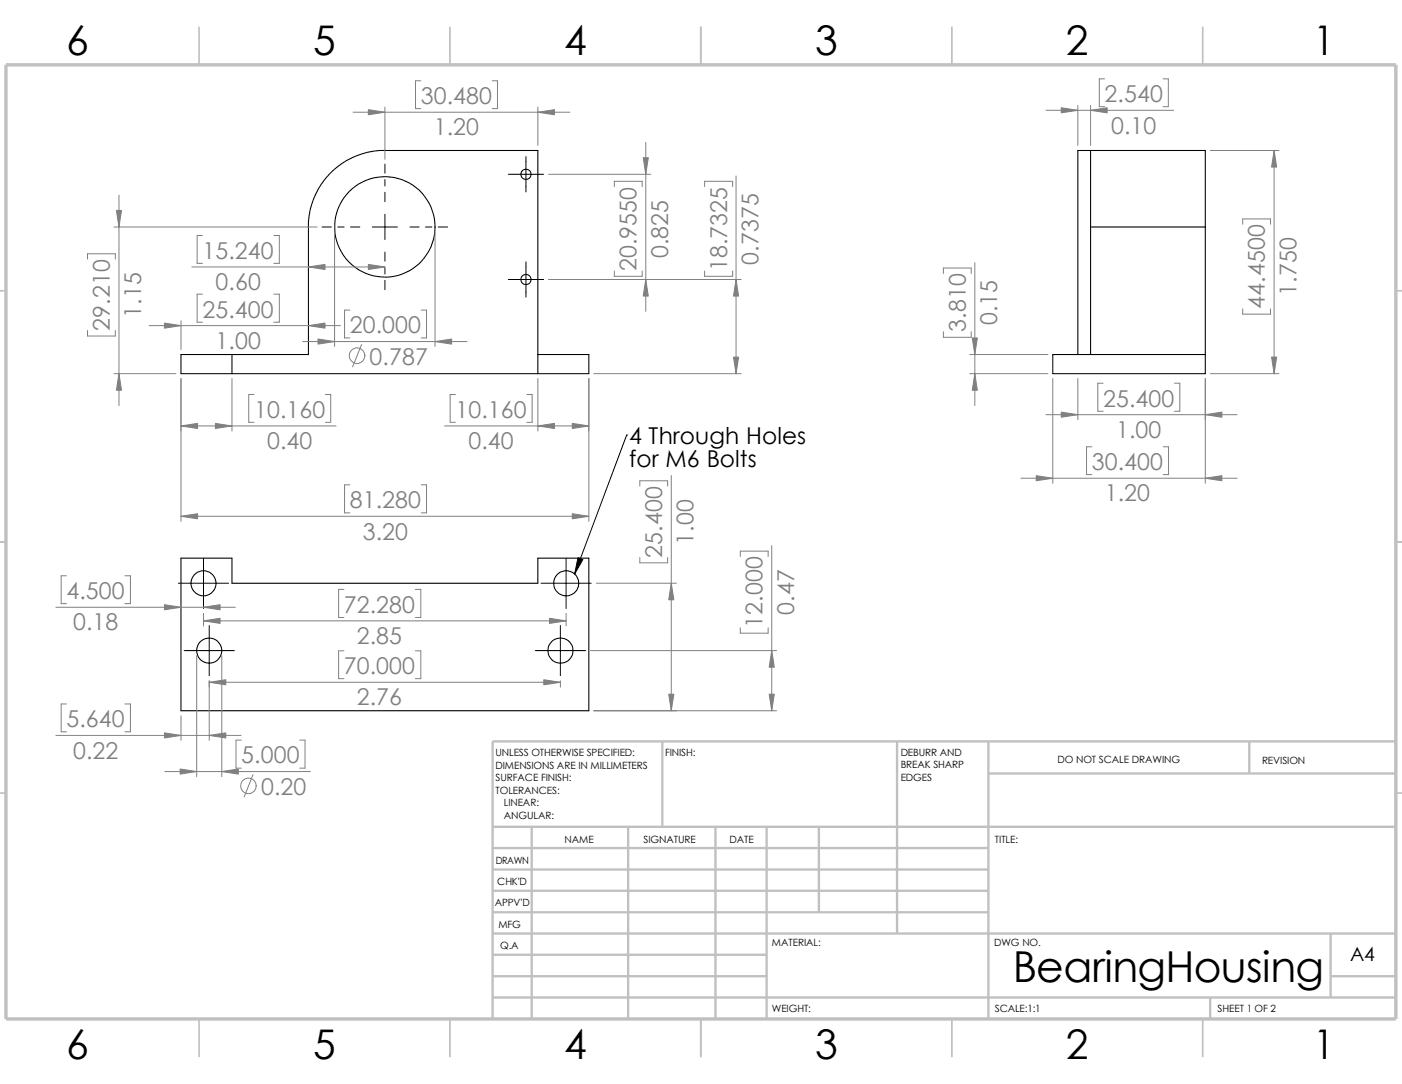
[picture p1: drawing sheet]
<svg xmlns="http://www.w3.org/2000/svg" width="279mm" height="216mm" viewBox="0 0 279 216" stroke-linecap="round" stroke-linejoin="round" font-family="sans-serif">
<g fill="none" stroke="#c0c0c0" stroke-width=".34">
<path d="M39.7 5.4v7.5M89.7 5.4v7.5M139.7 5.4v7.5M189.7 5.4v7.5M239.7 5.4v7.5M-.1 57.9h1.3M278.2 57.9h1.2M-.1 107.9h1.3M278.2 107.9h1.2M-.1 157.9h1.3M278.2 157.9h1.2M39.7 202.9v7.5"/>
<path d="M89.7 202.9v7.5M139.7 202.9v7.5M189.7 202.9v7.5M239.7 202.9v7.5"/>
</g>
<g fill="none" stroke="#c0c0c0" stroke-width=".47">
<path d="M132 147.7v17M178.8 147.7v38.2M197 154.1h81.2M197 147.7v55.2M249 147.7v6.4M278.2 147.7h-180v55.2M98.2 177.4h98.8M98.2 173.2h98.8M98.2 168.9h98.8M98.2 164.7h180M106 164.7v38.2M125.2 164.7v38.2"/>
<path d="M142.6 164.7v38.2M152.8 164.7v38.2M163.2 164.7v17M98.2 194.4h54.6M98.2 185.9h180M98.2 190.2h54.6M98.2 198.7h180M98.2 181.7h98.8M241.2 198.7v4.2M265.2 194.4h13M265.2 185.9v12.8"/>
</g>
<path d="M1.2 12.9h277v190h-277z" fill="none" stroke="#c0c0c0" stroke-width=".68" stroke-linecap="butt"/>
<g fill="none" stroke="#000" stroke-width=".21">
<path d="M217.3 30v40.6M61.4 45.2l.2-2.2 .5-2.4 1.4-3.1 .9-1.4 1.9-2.1 1.9-1.5 2.3-1.3 1.6-.6 1.6-.4 1.9-.2h31.6v44.4M61.5 45.2v25.4h-25.4v3.8h81.2v-3.8h-10.1M217.3 45.2h22.9M240.2 45.2v-15.2h-25.4v40.6M240.2 45.2v29.2h-30.4v-3.8h30.4M46.2 70.6v3.8M36.1 111.2h10.1v5h61v-5h10.1v30.4h-81.2z"/>
<circle cx="104.8" cy="34.7" r="1.02"/>
<circle cx="76.7" cy="45.2" r="10"/>
<circle cx="104.8" cy="55.7" r="1.02"/>
<circle cx="40.6" cy="116.2" r="2.49"/>
<circle cx="112.8" cy="116.2" r="2.49"/>
<circle cx="41.7" cy="129.6" r="2.5"/>
<circle cx="111.7" cy="129.6" r="2.5"/>
</g>
<g fill="none" stroke="#000" stroke-width=".2">
<path d="M76.7 32.7v1.8M76.7 35.8v1.2M76.7 38.3v1.9M101.3 34.7h7M104.8 31.2v7M64.2 45.2h1.8M67.3 45.2h1.3M69.8 45.2h1.9M74.2 45.2h5M76.7 42.7v5M76.7 50.2v1.8M76.7 53.3v1.3"/>
<path d="M76.7 55.8v1.9M81.7 45.2h1.8M84.8 45.2h1.3M87.3 45.2h1.9M101.3 55.7h7M104.8 52.2v7M124.9 86.7h.1M124.9 86.7l-10.4 27.6M35.6 116.2h10M40.6 111.2v10M107.8 116.2h10M112.8 111.2v10"/>
<path d="M36.7 129.6h10M41.7 124.6v10M106.7 129.6h10M111.7 124.6v10"/>
</g>
<g fill="none" stroke="#808080" stroke-width=".2">
<path d="M83.9 16.1h-1.1v5.5h1.1M98.1 16.1h1v5.5h-1M220.1 15.7h-1v5.6h1M231.8 15.7h1v5.6h-1M23.7 38.9v41.9M70.4 22.4h43.1M76.7 21.3v10.4M107.2 21.3v7.7M109.3 34.7h20.4M122.4 37.2v-1.1h5.6v1.1M128.7 28.4v33.6M140.4 37.2v-1.1h5.6v1.1"/>
<path d="M146.7 35.1v39.3M208.4 22h25.5M214.8 21v8M217.3 21v8M241.2 30h13.7M253.9 30v44.4M17.4 51.6v-1.1h5.6v1.1M22.7 45.2h40.5M38.2 53.2h38.5M40.3 46.9h-1v5.6h1M40.3 58.6h-1v5.6h1M54.6 46.9h1.1v5.6h-1.1"/>
<path d="M54.6 58.6h1.1v5.6h-1.1M66.7 46.2v22.8M86.7 46.2v22.8M109.3 55.7h38.4M122.4 54v1h5.6v-1M140.4 54v1h5.6v-1M188 54.5v-1.1h5.5v1.1M194.3 52.3v28.5M247.6 44.7v-1.1h5.6v1.1M17.4 65.8v1.1h5.6v-1.1M22.7 74.4h12.4M29.7 64.9h38.1"/>
<path d="M36.1 63.9v5.7M36.1 75.4v28.4M46.2 75.4v10.5M50.6 78.6h-1v5.5h1M60.3 68h32.7M64.9 78.6h1v5.5h-1M69.7 61.8h-1v5.5h1M72.1 68.6l-1.8 4.5M83.9 61.8h1.1v5.5h-1.1M90.8 78.6h-1.1v5.5h1.1M105 78.6h1v5.5h-1M107.2 75.4v10.5"/>
<path d="M117.3 75.4v28.4M118.3 74.4h29.4M188 66.1v1.1h5.5v-1.1M193.3 74.4h15.5M193.3 70.6h15.5M209.8 75.4v20.9M214.8 75.4v8.2M219.8 76.3h-1v5.6h1M234.1 76.3h1v5.6h-1M240.2 75.4v20.9M241.2 74.4h13.7M247.6 61.5v1.1h5.6v-1.1"/>
<path d="M36.1 84.8h30.9M69.7 96.6h-1v5.6h1M83.9 96.6h1.1v5.6h-1.1M88.6 84.8h28.7M127.5 96.8v-1h5.6v1M133.8 94.7v46.9M203.5 95.2h43M208.4 82.6h38.1M217.6 89h-1.1v5.5h1.1M231.8 89h1.1v5.5h-1.1M13.3 114.7h-1.1v5.5h1.1M24.9 114.7h1.1v5.5h-1.1"/>
<path d="M36.1 102.8h81.2M68.5 117.4h-1v5.6h1M82.8 117.4h1.1v5.6h-1.1M118.8 116.2h16M127.5 111v1.1h5.6v-1.1M147.5 110.8v-1h5.6v1M153.8 108.7v32.9M11.1 120.9h35.8M39.2 130.6v24.1M40.6 123.7h72.2M40.6 122.2v2.5M41.7 135.6v11.8"/>
<path d="M41.7 135.9h70M44.2 130.6v24.1M68.5 129.6h-1v5.6h1M82.8 129.6h1.1v5.6h-1.1M111.7 135.6v1.3M112.8 122.2v2.5M117.7 129.6h37.1M147.5 125.1v1h5.6v-1M11.1 146.5h36.9M13.3 140.2h-1.1v5.6h1.1M24.9 140.2h1.1v5.6h-1.1M32.9 153.7h28.9"/>
<path d="M36.1 142.6v4.8M48.1 147.4h-1.1v5.6h1.1M50.4 154.3l-1.8 4.4M59.7 147.4h1.1v5.6h-1.1M118.3 141.6h36.5"/>
<circle cx="71.2" cy="70.8" r="1.56"/>
<circle cx="49.5" cy="156.5" r="1.55"/>
</g>
<g fill="#808080" stroke="#808080" stroke-width=".2">
<path d="M73.4 21.8l3.3 .6-3.3 .5z"/>
<path d="M107.2 22.4l3.3-.6v1.1z"/>
<path d="M86.7 68l3.3-.5v1z"/>
<path d="M63.4 67.5l3.3 .5-3.3 .5z"/>
<path d="M128.7 55.7l.5 3.3h-1z"/>
<path d="M128.2 31.4h1l-.5 3.3z"/>
<path d="M107.2 84.8l3.3-.5v1z"/>
<path d="M114 84.3l3.3 .5-3.3 .5z"/>
<path d="M32.8 64.3l3.3 .6-3.3 .5z"/>
<path d="M61.5 64.9l3.3-.6v1.1z"/>
<path d="M36.1 102.8l3.3-.5v1z"/>
<path d="M114 102.3l3.3 .5-3.3 .5z"/>
<path d="M36.1 84.8l3.3-.5v1z"/>
<path d="M42.9 84.3l3.3 .5-3.3 .5z"/>
<path d="M23.7 74.4l.5 3.3h-1z"/>
<path d="M23.2 41.9h1l-.5 3.3z"/>
<path d="M61.5 53.2l3.3-.5v1z"/>
<path d="M73.4 52.7l3.3 .5-3.3 .5z"/>
<path d="M146.7 55.7l.5 3.3h-1z"/>
<path d="M146.2 71.1h1l-.5 3.3z"/>
<path d="M108.4 135.4l3.3 .5-3.3 .5z"/>
<path d="M41.7 135.9l3.3-.5v1z"/>
<path d="M109.5 123.1l3.3 .6-3.3 .5z"/>
<path d="M40.6 123.7l3.3-.6v1.1z"/>
<path d="M153.3 138.3h1l-.5 3.3z"/>
<path d="M153.8 129.6l.5 3.3h-1z"/>
<path d="M133.8 116.2l.5 3.3h-1z"/>
<path d="M133.3 138.3h1l-.5 3.3z"/>
<path d="M32.8 146l3.3 .5-3.3 .5z"/>
<path d="M41.7 146.5l3.3-.5v1z"/>
<path d="M40.6 120.9l3.3-.5v1.1z"/>
<path d="M32.8 120.4l3.3 .5-3.3 .6z"/>
<path d="M35.9 153.2l3.3 .5-3.3 .5z"/>
<path d="M44.2 153.7l3.3-.5v1z"/>
<path d="M253.4 71.1h1l-.5 3.3z"/>
<path d="M253.9 30l.5 3.3h-1z"/>
<path d="M217.3 22l3.3-.5v1z"/>
<path d="M211.5 21.5l3.3 .5-3.3 .5z"/>
<path d="M194.3 74.4l.5 3.3h-1z"/>
<path d="M193.8 67.3h1l-.5 3.3z"/>
<path d="M240.2 95.2l3.3-.5v1.1z"/>
<path d="M206.5 94.7l3.3 .5-3.3 .6z"/>
<path d="M240.2 82.6l3.3-.5v1z"/>
<path d="M211.5 82.1l3.3 .5-3.3 .5z"/>
</g>
<path d="M115.2 111.1l1 .3-1.7 2.9z" fill="#000" stroke="#000" stroke-width=".2"/>
<text font-size="8.5" x="201.8" y="195.7">BearingHousing</text>
<g font-size="8.1">
<text x="13.2" y="10.9">6</text>
<text x="62.4" y="10.9">5</text>
<text x="112.4" y="10.9">4</text>
<text x="162.4" y="10.9">3</text>
<text x="212.4" y="10.9">2</text>
<text x="261.7" y="10.9">1</text>
<text x="13.2" y="210.9">6</text>
<text x="62.4" y="210.9">5</text>
<text x="112.4" y="210.9">4</text>
<text x="162.4" y="210.9">3</text>
<text x="212.4" y="210.9">2</text>
<text x="261.7" y="210.9">1</text>
</g>
<g font-size="4.6" fill="#808080">
<text x="83.9" y="20.7">30.480</text>
<text x="220.1" y="20.3">2.540</text>
<text x="86.4" y="27">1.20</text>
<text x="221.4" y="26.6">0.10</text>
<text x="40.3" y="51.5">15.240</text>
<text x="126.9" y="54" transform="rotate(-90 126.9 54)">20.9550</text>
<text x="133.1" y="51.4" transform="rotate(-90 133.1 51.4)">0.825</text>
<text x="144.9" y="54" transform="rotate(-90 144.9 54)">18.7325</text>
<text x="151.2" y="52.7" transform="rotate(-90 151.2 52.7)">0.7375</text>
<text x="43" y="57.8">0.60</text>
<text x="258.4" y="58.9" transform="rotate(-90 258.4 58.9)">1.750</text>
<text x="21.9" y="65.8" transform="rotate(-90 21.9 65.8)">29.210</text>
<text x="28.2" y="63.2" transform="rotate(-90 28.2 63.2)">1.15</text>
<text x="40.3" y="63.2">25.400</text>
<text x="198.7" y="64.8" transform="rotate(-90 198.7 64.8)">0.15</text>
<text x="252.1" y="61.5" transform="rotate(-90 252.1 61.5)">44.4500</text>
<text x="43" y="69.5">1.00</text>
<text x="69.7" y="66.4">20.000</text>
<text x="192.4" y="66.1" transform="rotate(-90 192.4 66.1)">3.810</text>
<text x="73.7" y="72.6">0.787</text>
<text x="50.6" y="83.2">10.160</text>
<text x="90.8" y="83.2">10.160</text>
<text x="219.8" y="81">25.400</text>
<text x="53.2" y="89.5">0.40</text>
<text x="93.3" y="89.5">0.40</text>
<text x="222.4" y="87.2">1.00</text>
<text x="217.6" y="93.6">30.400</text>
<text x="69.7" y="101.2">81.280</text>
<text x="220.2" y="99.9">1.20</text>
<text x="72.3" y="107.5">3.20</text>
<text x="132" y="111" transform="rotate(-90 132 111)">25.400</text>
<text x="138.2" y="108.5" transform="rotate(-90 138.2 108.5)">1.00</text>
<text x="13.3" y="119.3">4.500</text>
<text x="14.6" y="125.6">0.18</text>
<text x="68.5" y="122">72.280</text>
<text x="152" y="125.1" transform="rotate(-90 152 125.1)">12.000</text>
<text x="158.2" y="122.5" transform="rotate(-90 158.2 122.5)">0.47</text>
<text x="71.1" y="128.3">2.85</text>
<text x="68.5" y="134.2">70.000</text>
<text x="71.1" y="140.5">2.76</text>
<text x="13.3" y="144.8">5.640</text>
<text x="14.6" y="151.1">0.22</text>
<text x="48.1" y="152.1">5.000</text>
<text x="52" y="158.3">0.20</text>
</g>
<g font-size="4.6">
<text x="125.4" y="88.5">4 Through Holes</text>
<text x="125.4" y="93">for M6 Bolts</text>
</g>
<text font-size="3.9" x="269.1" y="191.5">A4</text>
<g font-size="2">
<text x="98.8" y="150.6">UNLESS OTHERWISE SPECIFIED:</text>
<text x="98.8" y="153.1">DIMENSIONS ARE IN MILLIMETERS</text>
<text x="98.8" y="155.6">SURFACE FINISH:</text>
<text x="132.5" y="150.6">FINISH:</text>
<text x="179.5" y="155.5">EDGES</text>
<text x="179.5" y="150.5">DEBURR AND</text>
<text x="179.5" y="153">BREAK SHARP</text>
<text x="210.8" y="151.9">DO NOT SCALE DRAWING</text>
<text x="251.5" y="152.1">REVISION</text>
<text x="98.8" y="158.1">TOLERANCES:</text>
<text x="100.4" y="160.6">LINEAR:</text>
<text x="100.4" y="163.1">ANGULAR:</text>
<text x="112.5" y="168">NAME</text>
<text x="128.2" y="167.9">SIGNATURE</text>
<text x="145.4" y="167.9">DATE</text>
<text x="198.3" y="167.9">TITLE:</text>
<text x="98.8" y="172.1">DRAWN</text>
<text x="99.1" y="176.3">CHK'D</text>
<text x="98.6" y="180.4">APPV'D</text>
<text x="99.3" y="184.8">MFG</text>
<text x="99.7" y="189">Q.A</text>
<text x="153.8" y="188.5">MATERIAL:</text>
<text x="198.1" y="188.5">DWG NO.</text>
<text x="153.8" y="201.5">WEIGHT:</text>
<text x="198.2" y="201.6">SCALE:1:1</text>
<text x="242.7" y="201.6">SHEET 1 OF 2</text>
</g>
</svg>
